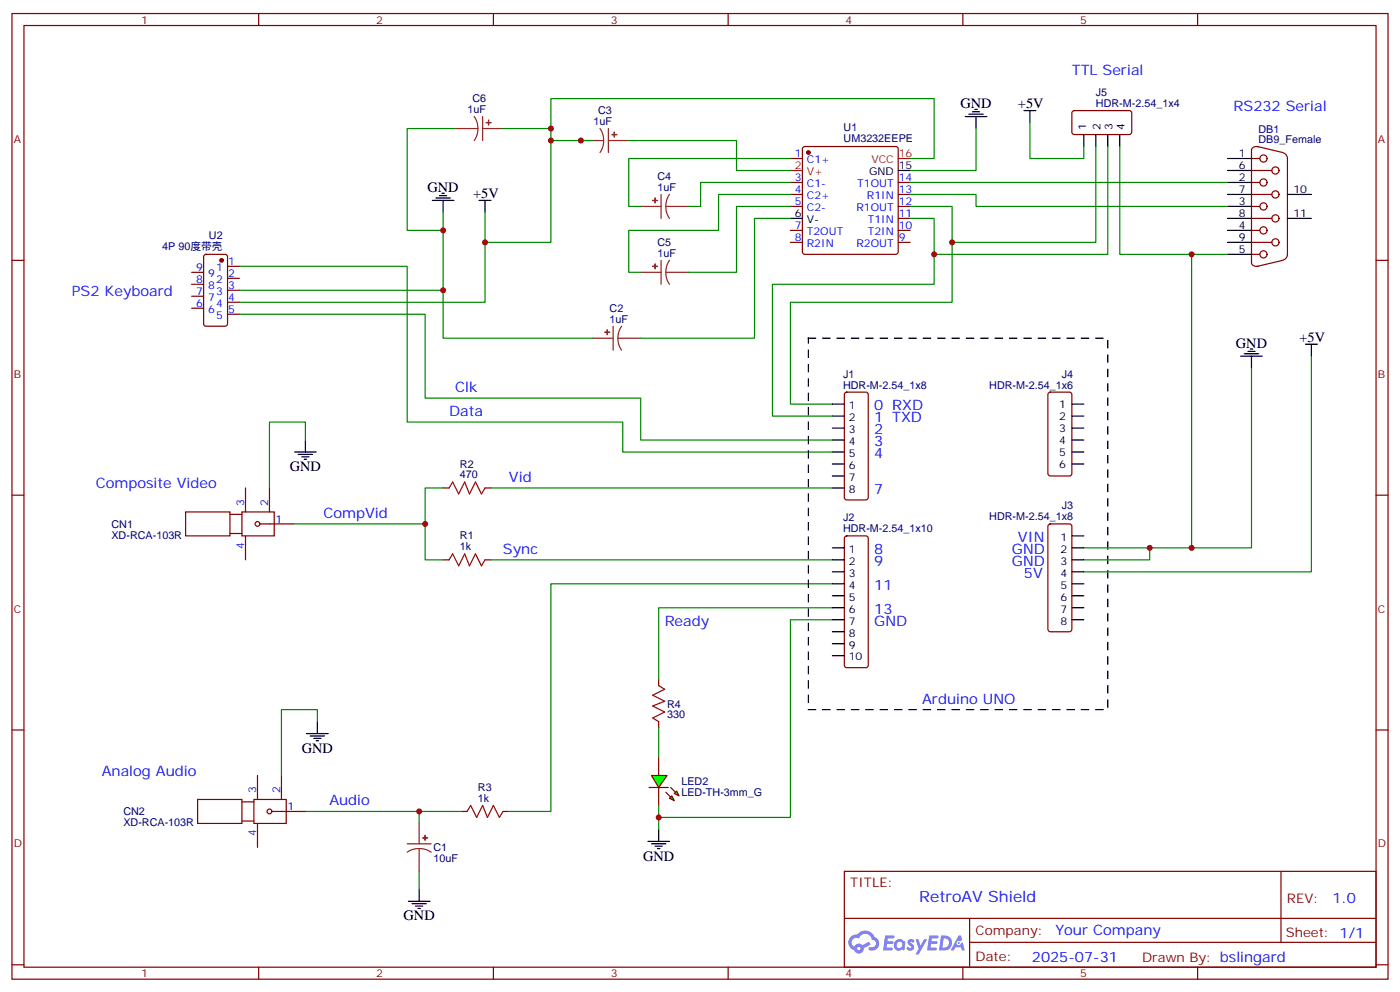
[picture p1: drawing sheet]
# EasyEDA schematic Schematic_RetroAV.json
TITLE: RetroAV Shield; REV: 1.0; Date: 2025-07-31; Sheet: 1/1; Drawn By: bslingard; Company: Your Company

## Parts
C1  10uF  [CAP-D3.0×F1.5]
C2  1uF  [CAP-D3.0×F1.5]
C3  1uF  [CAP-D3.0×F1.5]
C4  1uF  [CAP-D3.0×F1.5]
C5  1uF  [CAP-D3.0×F1.5]
C6  1uF  [CAP-D3.0×F1.5]
CN1  XD-RCA-103R  [CONN-TH_XD-RCA-103R]
CN2  XD-RCA-103R  [CONN-TH_XD-RCA-103R]
DB1  DB9_Female  [DSUB-TH_DMR-9S]
J1  HDR-M-2.54_1x8  [HDR-M-2.54_1X8]
J2  HDR-M-2.54_1x10  [HDR-M-2.54_1X10]
J3  HDR-M-2.54_1x8  [HDR-M-2.54_1X8]
J4  HDR-M-2.54_1x6  [HDR-M-2.54_1X6]
J5  HDR-M-2.54_1x4  [HDR-M-2.54_1X4]
LED2  LED-TH-3mm_G  [LED-TH_BD3.0_GREEN]
R1  1k  [R_AXIAL-1.2]
R2  470  [R_AXIAL-1.2]
R3  1k  [R_AXIAL-1.2]
R4  330  [R_AXIAL-1.2]
U1  UM3232EEPE  [DIP-16_L19.2-W6.6-P2.54-LS7.6-BL]
U2  4P 90度带壳  [PS2-TH_C2874846]

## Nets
+5V: C3.2 C6.1 J3.4 J5.1 U1.16(VCC) U2.4
GND: C1.2 C2.1 C6.2 CN1.2 CN2.2 DB1.5 J2.7 J3.2 J3.3 J5.4 LED2.2 U1.15(GND) U2.3
Net-(C1-1): C1.1 CN2.1 R3.1
Net-(C2-2): C2.2 U1.6(V-)
Net-(C3-1): C3.1 U1.2(V+)
Net-(C4-1): C4.1 U1.1(C1+)
Net-(C4-2): C4.2 U1.3(C1-)
Net-(C5-1): C5.1 U1.4(C2+)
Net-(C5-2): C5.2 U1.5(C2-)
Net-(CN1-1): CN1.1 R1.1 R2.1
Net-(DB1-2): DB1.2 U1.14(T1OUT)
Net-(DB1-3): DB1.3 U1.13(R1IN)
Net-(J1-1): J1.1 J5.2 U1.12(R1OUT)
Net-(J1-2): J1.2 J5.3 U1.11(T1IN)
Net-(J1-4): J1.4 U2.5
Net-(J1-5): J1.5 U2.1
Net-(J1-8): J1.8 R2.2
Net-(J2-2): J2.2 R1.2
Net-(J2-4): J2.4 R3.2
Net-(J2-6): J2.6 R4.1
Net-(LED2-1): LED2.1 R4.2

Not connected (* = marked no-connect by the designer): CN1 3 4; CN2 3 4; DB1 1 4 6 7 8 9 10(MH1) 11(MH2); J1 3 6 7; J2 1 3 5 8 9 10; J3 1 5 6 7 8; J4 1 2 3 4 5 6; U1 7(T2OUT) 8(R2IN) 9(R2OUT) 10(T2IN); U2 2 6 7 8 9

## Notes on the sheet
- TTL Serial
- RS232 Serial
- PS2 Keyboard
- Clk
- 0
- RXD
- Data
- 1
- TXD
- 2
- 3
- 4
- Vid
- Composite Video
- 7
- CompVid
- Sync
- 8
- GND
- VIN
- 9
- GND
- 5V
- 11
- Ready
- 13
- GND
- Arduino UNO
- Analog Audio
- Audio
